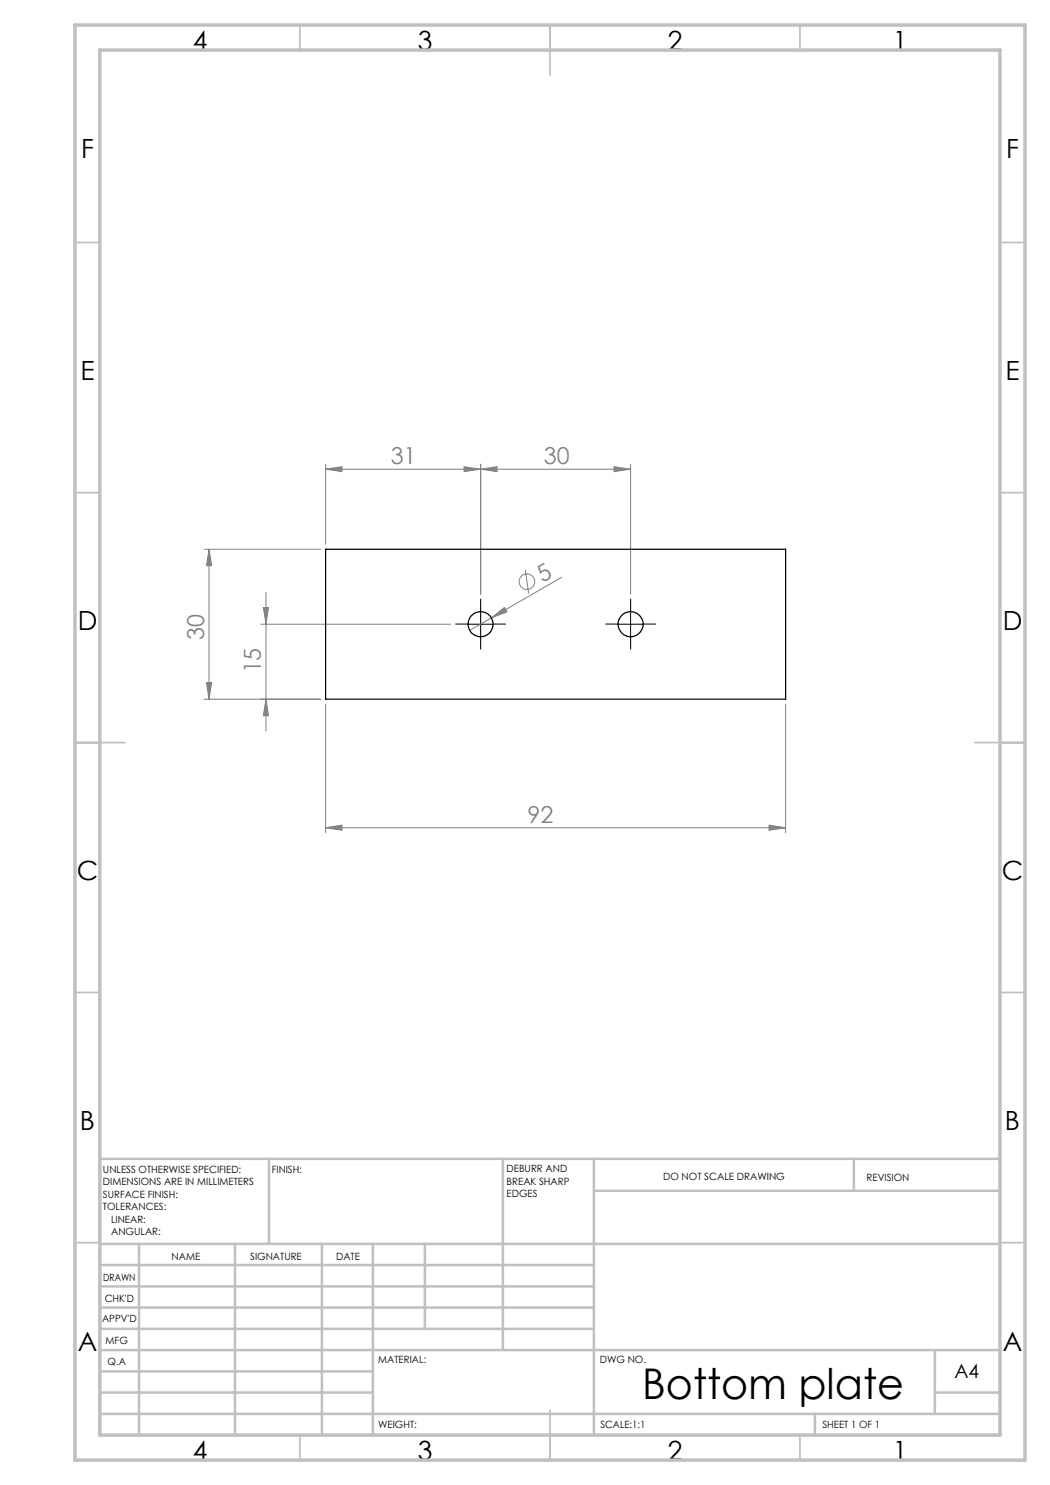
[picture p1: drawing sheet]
<svg xmlns="http://www.w3.org/2000/svg" width="210mm" height="297mm" viewBox="0 0 210 297" stroke-linecap="round" stroke-linejoin="round" font-family="sans-serif">
<g fill="none" stroke="#808080" stroke-width=".2">
<path d="M65.1 93.8l3.3-.5v1zM65.1 92.8v16M92.8 93.3l3.3 .5-3.3 .5zM96.1 93.8l3.3-.5v1zM96.1 92.8v26M122.8 93.3l3.3 .5-3.3 .5zM126.1 93.8h-61M126.1 92.8v26M40.8 109.9h23.3M41.8 109.9v29.9M41.8 109.9l.5 3.2h-1zM53.2 118.5v27.7"/>
<path d="M105.1 114l.6 4.7M112.3 115.5l-14 8.1M40.8 139.8h23.3M41.3 136.5h1l-.5 3.3zM52.2 124.8h37.9M52.7 121.5h1l-.5 3.3zM53.2 139.8l.5 3.4h-1zM98.3 123.6l2.6-2.1 .5 .9zM98.3 123.6l-4.4 2.5M65.1 140.8v25.7M157.1 140.8v25.7M65.1 165.6l3.3-.6v1z"/>
<path d="M65.1 165.6h92M153.8 165l3.3 .6-3.3 .4z"/>
<circle cx="105.4" cy="116.3" r="1.56"/>
</g>
<path d="M93.6 124.8h-2.5M96.1 122.3v-2.5M96.1 127.3v2.5M98.6 124.8h2.5M123.6 124.8h-2.5M126.1 122.3v-2.5M126.1 127.3v2.5M128.6 124.8h2.5" fill="none" stroke="#000" stroke-width=".2" stroke-dasharray="15.2 1.3 1.3 1.3"/>
<path d="M93.6 124.8h5M96.1 122.3v5M123.6 124.8h5M126.1 122.3v5" fill="none" stroke="#000" stroke-width=".2"/>
<g fill="none" stroke="#c0c0c0" stroke-width=".35">
<path d="M60 5v5M110 5v10M160 5v5M15 48.5h5M200 48.5h5M15 98.5h5M200 98.5h5M15 148.5h10M195 148.5h10M15 198.5h5M200 198.5h5M15 248.5h5"/>
<path d="M200 248.5h5M60 287v5M110 282v10M160 287v5"/>
</g>
<g fill="none" stroke="#c0c0c0" stroke-width=".5">
<path d="M53.8 231.8v17M100.6 231.8v38.2M118.8 231.8v55.2M118.8 238.2h81.2M170.8 231.8v6.4M200 231.8h-180v55.2M20 248.8h180M20 257.3h98.8M20 253h98.8M27.8 248.8v38.2M47 248.8v38.2M64.4 248.8v38.2"/>
<path d="M74.6 248.8v38.2M85 248.8v17M20 265.8h98.8M20 261.5h98.8M20 278.5h54.6M20 274.3h54.6M20 270h180M187 278.5h13M187 270v12.8M20 282.8h180M163 282.8v4.2"/>
</g>
<path d="M15 5h190v287h-190zM20 10h180v277h-180z" fill="none" stroke="#c0c0c0" stroke-width=".7"/>
<g fill="#808080">
<path d="M98.3 123.6l2.6-2.1 .5 .9z"/>
<path d="M92.8 93.3l3.3 .5-3.3 .5zM65.1 93.8l3.3-.5v1z"/>
<path d="M65.1 165.6l3.3-.6v1zM153.8 165l3.3 .6-3.3 .4zM96.1 93.8l3.3-.5v1zM122.8 93.3l3.3 .5-3.3 .5z"/>
<path d="M41.8 109.9l.5 3.2h-1zM41.3 136.5h1l-.5 3.3zM52.7 121.5h1l-.5 3.3zM53.2 139.8l.5 3.4h-1z"/>
</g>
<g fill="none" stroke="#000" stroke-width=".25">
<path d="M65.1 109.9h92v29.9h-92z"/>
<circle cx="96.1" cy="124.8" r="2.5"/>
<circle cx="126.1" cy="124.8" r="2.5"/>
</g>
<text font-size="8.5" x="128.4" y="279.7">Bottom plate</text>
<g font-size="5.3">
<text x="38.5" y="9.9">4</text>
<text x="83.5" y="9.9">3</text>
<text x="133.6" y="9.9">2</text>
<text x="178.6" y="9.9">1</text>
<text x="16.2" y="31.7">F</text>
<text x="201.2" y="31.7">F</text>
<text x="16.1" y="75.9">E</text>
<text x="201.1" y="75.9">E</text>
<text x="15.5" y="125.9">D</text>
<text x="200.5" y="125.9">D</text>
<text x="15.4" y="175.9">C</text>
<text x="200.4" y="175.9">C</text>
<text x="16" y="225.9">B</text>
<text x="201" y="225.9">B</text>
<text x="15.5" y="270.2">A</text>
<text x="200.5" y="270.2">A</text>
<text x="38.5" y="291.9">4</text>
<text x="83.5" y="291.9">3</text>
<text x="133.6" y="291.9">2</text>
<text x="178.6" y="291.9">1</text>
</g>
<g font-size="4.7" fill="#808080">
<text x="78.1" y="92.8">31</text>
<text x="108.8" y="92.8">30</text>
<text x="108.5" y="116.5" transform="rotate(-30 108.5 116.5)">5</text>
<text x="40.8" y="128.1" transform="rotate(-90 40.8 128.1)">30</text>
<text x="52.2" y="134.7" transform="rotate(-90 52.2 134.7)">15</text>
<text x="105.5" y="164.5">92</text>
</g>
<text font-size="3.9" x="190.9" y="275.5">A4</text>
<g font-size="2">
<text x="20.6" y="234.6">UNLESS OTHERWISE SPECIFIED:</text>
<text x="20.6" y="237.1">DIMENSIONS ARE IN MILLIMETERS</text>
<text x="20.6" y="239.6">SURFACE FINISH:</text>
<text x="54.4" y="234.6">FINISH:</text>
<text x="101.3" y="234.5">DEBURR AND</text>
<text x="101.3" y="237">BREAK SHARP</text>
<text x="101.3" y="239.5">EDGES</text>
<text x="132.6" y="236">DO NOT SCALE DRAWING</text>
<text x="173.3" y="236.2">REVISION</text>
<text x="20.6" y="242.1">TOLERANCES:</text>
<text x="22.2" y="244.6">LINEAR:</text>
<text x="22.2" y="247.1">ANGULAR:</text>
<text x="34.3" y="252">NAME</text>
<text x="50" y="251.9">SIGNATURE</text>
<text x="67.2" y="251.9">DATE</text>
<text x="20.6" y="256.1">DRAWN</text>
<text x="20.9" y="260.3">CHK'D</text>
<text x="20.4" y="264.4">APPV'D</text>
<text x="21.1" y="268.8">MFG</text>
<text x="21.5" y="273">Q.A</text>
<text x="75.6" y="272.5">MATERIAL:</text>
<text x="120" y="272.5">DWG NO.</text>
<text x="75.6" y="285.5">WEIGHT:</text>
<text x="120.1" y="285.6">SCALE:1:1</text>
<text x="164.5" y="285.6">SHEET 1 OF 1</text>
</g>
</svg>
